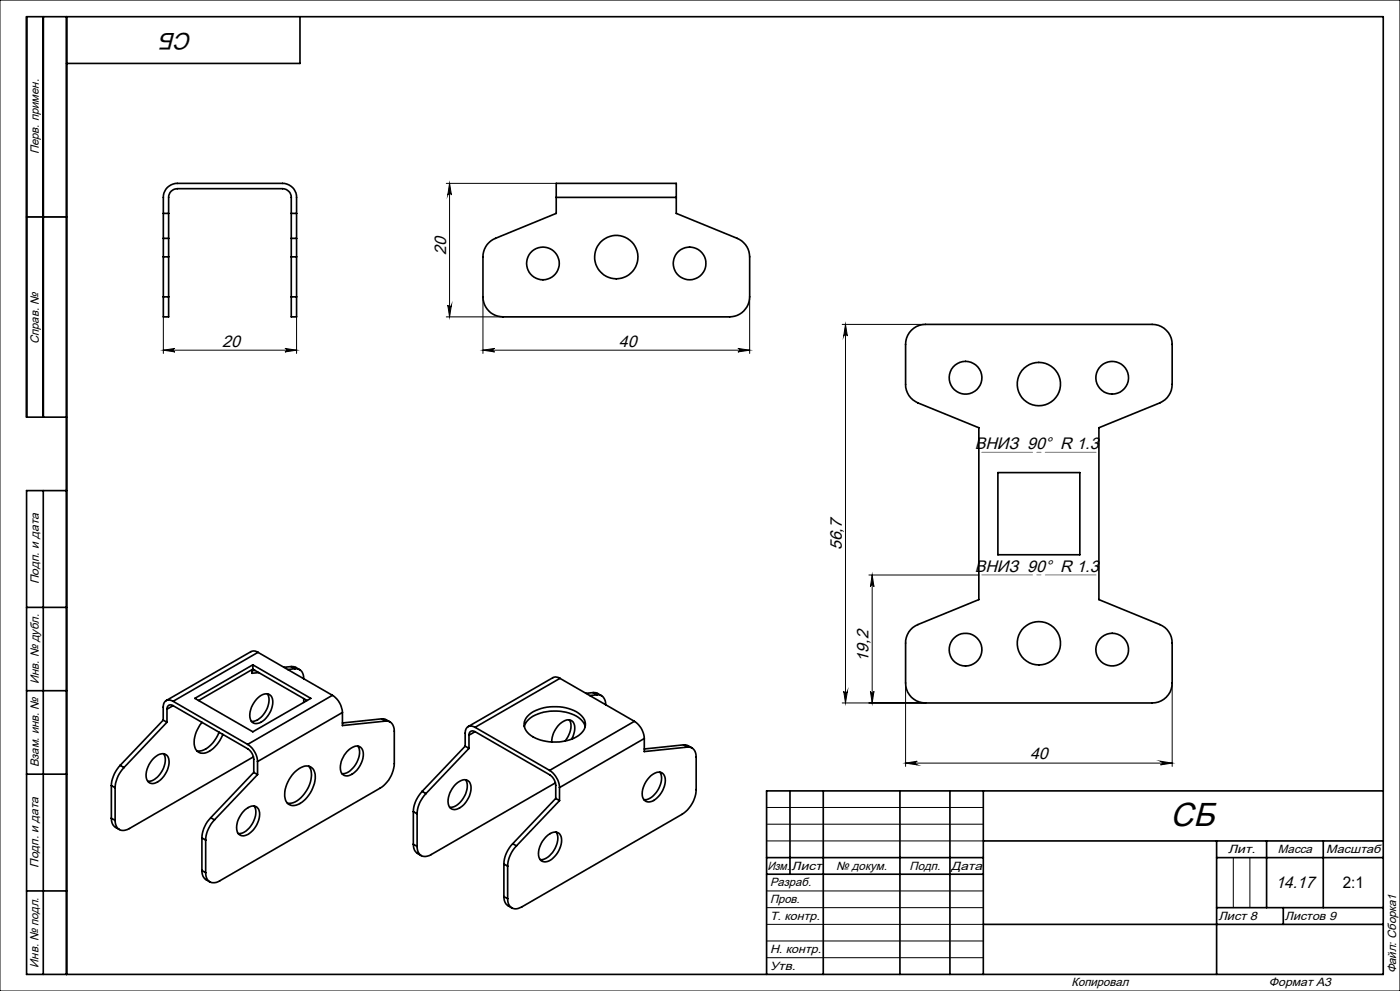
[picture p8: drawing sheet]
<svg xmlns="http://www.w3.org/2000/svg" width="420mm" height="297mm" viewBox="0 0 420 297" stroke-linecap="round" stroke-linejoin="round" font-family="sans-serif">
<g fill="none" stroke="#000" stroke-width=".3">
<path d="M0 0h420v297h-420zM133.9 55h33M134.9 55l.5 3.5a.55 .55 0 0 0-.5-.5 .55 .55 0 0 0-.6 .5zM134.9 55v40M8 65h12M49 95v10.9M89 95v10.9M133.9 95h17M134.3 91.4a.55 .55 0 0 0 .6 .6 .55 .55 0 0 0 .5-.6l-.5 3.6zM144.9 89v16.9M224.9 89v16.9M252.7 97.2h24.9"/>
<path d="M253.6 97.2v113.5M253.6 97.2l.6 3.5a.55 .55 0 0 0-.5-.5 .55 .55 0 0 0-.6 .5zM49 104.9h40M49 104.9l3.5-.5a.53 .53 0 0 0-.5 .5 .53 .53 0 0 0 .5 .6zM85.5 104.4l3.5 .5-3.5 .6a.53 .53 0 0 0 .5-.6 .53 .53 0 0 0-.5-.5zM144.9 104.9l3.5-.5a.53 .53 0 0 0-.5 .5 .53 .53 0 0 0 .5 .6zM144.9 104.9h80M221.4 104.4l3.5 .5-3.5 .6a.53 .53 0 0 0 .5-.6 .53 .53 0 0 0-.5-.5zM260.7 172.3h33M261.7 172.3v38.4M261.7 172.3l.5 3.5a.53 .53 0 0 0-.5-.5 .53 .53 0 0 0-.6 .5zM252.7 210.7h24.9"/>
<path d="M253.1 207.2a.55 .55 0 0 0 .6 .5 .55 .55 0 0 0 .5-.5l-.6 3.5zM261.1 207.2a.53 .53 0 0 0 .6 .5 .53 .53 0 0 0 .5-.5l-.5 3.5zM271.7 204.7v25M351.6 204.7v25M271.7 228.7l3.5-.6a.55 .55 0 0 0-.6 .6 .55 .55 0 0 0 .6 .5zM271.7 228.7h79.9M348.2 228.1l3.4 .6-3.4 .5a.55 .55 0 0 0 .5-.5 .55 .55 0 0 0-.5-.6zM230 242h65M230 247h65M230 252h65M370 257v15M375 257v15"/>
<path d="M230 267h65M230 272h65M230 277h65M230 282h65M230 287h65"/>
</g>
<g fill="none" stroke="#000" stroke-width=".5">
<path d="M13 5v120M20 5v287M90 5v14h-70M166.9 59.2v4.8l-18.3 7.4a5.9 5.9 0 0 0-3.7 5.6v12a6 6 0 0 0 6 6h68a6 6 0 0 0 6-6v-12a6 6 0 0 0-3.7-5.6l-18.3-7.4v-4.8M166.9 59.2v-4.2h36v4.2M166.9 59.2h36M8 65h12M49 71.4v5.6M49 71.4v-12.2a4.2 4.2 0 0 1 4.2-4.2h31.6a4.2 4.2 0 0 1 4.2 4.2v12.2M49 77h1.6M49 71.4h1.6M49 77v12"/>
<path d="M49 64h1.6M50.6 71.4v5.6M50.6 71.4v-12.2a2.59 2.59 0 0 1 2.6-2.7h31.6a2.65 2.65 0 0 1 2.6 2.7v12.2M50.6 77v12M87.4 71.4v5.6M87.4 77v12M87.4 77h1.6M87.4 71.4h1.6M87.4 64h1.6M89 71.4v5.6M89 77v12M49 89v6h1.6v-6"/>
<path d="M49 89h1.6M87.4 89v6h1.6v-6M87.4 89h1.6M273.4 99a5.8 5.8 0 0 1 4.3-1.8h68a6 6 0 0 1 5.9 6v12a6.1 6.1 0 0 1-3.7 5.6l-18.2 7.4v51.5l18.2 7.5a6 6 0 0 1 3.7 5.5v12a6 6 0 0 1-5.9 6h-68a5.9 5.9 0 0 1-6-6v-12a5.8 5.8 0 0 1 3.7-5.5l18.3-7.5v-51.5l-18.3-7.4a5.9 5.9 0 0 1-3.7-5.6v-12a5.9 5.9 0 0 1 1.7-4.2zM20 125h-12v-120h407v287h-407v-145h12M13 147v145M299.4 141.6h24.6v24.7h-24.6zM8 182h12M75.8 199.2v1.4M77.4 195.5l-.9-.4-1.2 .2-25.5 14.7M77.4 195.5l-25.5 14.7M77.4 195.5l22.3 12.9"/>
<path d="M87.3 199.8h1l1.6 .9M87.3 199.8l1.2 .6M87.3 199.8l-2.1 .2M8 207h12M49 215.8l1.1 .7M49 215.8l-12.9 13.6M50.1 212.5v4M50.1 216.5l-12.9 13.5M51.9 211.5l22.4 12.9a4 4 0 0 1 1.8 3.2v3.9M51.9 211.5a1.12 1.12 0 0 0-1.3-.1 1.12 1.12 0 0 0-.5 1.1M51.9 210.2a1.81 1.81 0 0 0-2.1-.2 1.81 1.81 0 0 0-.8 1.9v3.9M51.9 210.2l22.4 12.9"/>
<path d="M51.9 211.5l-1.8 1M58.5 209.3l17.3-10.1 17.4 10.1-17.4 10zM60.6 216.5a8.3 8.3 0 0 0-1.9 8.1 3 3 0 0 0 4.7 .2 10.5 10.5 0 0 0 3.5-4.7M65.7 219.4a8.2 8.2 0 0 1-6.2 5.7l-.4-.1M75.6 200.7v1.1l2-.2M75.8 200.6l16.3 9.3M75.8 200.6l-16.2 9.3M76.5 200.9l-.9 .1M77.4 209.1a2.75 2.75 0 0 1 3.9-.5 6.1 6.1 0 0 1-1.9 7.1 2.84 2.84 0 0 1-3.9 .5 6.1 6.1 0 0 1 1.9-7.1zM80.2 207.9a6.2 6.2 0 0 1-2 7.1l-1.4 1-1.4 .2M88.5 200.4a2.49 2.49 0 0 1 2.6 3M88.5 200.4l-2.2 .3"/>
<path d="M91.1 209.4v1.1M99.7 208.4a6.6 6.6 0 0 1 3 5.1M99.7 208.4l-25.4 14.7M102.7 213.5l-25.4 14.7M102.7 213.5v3.9l12.9-1.3M114.5 215.4a3.2 3.2 0 0 1 2.5 1M114.5 215.4l1.1 .7M114.5 215.4l-11.8 1.3M115.6 216.1a2.48 2.48 0 0 1 2.7 3v9.8a9.4 9.4 0 0 1-4.3 7.3l-48.1 27.8a2.57 2.57 0 0 1-3 .3 2.57 2.57 0 0 1-1.2-2.8M142.5 219.3l22.4 12.9a4 4 0 0 1 1.8 3.2v3.9M142.5 219.3a1.13 1.13 0 0 0-1.3-.1 1.13 1.13 0 0 0-.5 1.1M142.5 218a1.81 1.81 0 0 0-2.1-.2 1.81 1.81 0 0 0-.8 1.9v3.9"/>
<path d="M142.5 218l22.4 12.9M142.5 219.3l-1.8 1M157.3 217.7a6.4 6.4 0 0 1 4.9-4 13.7 13.7 0 0 1 11.9 1.8l.9 1 .6 1.2M158.2 214.7a12.8 12.8 0 0 1 12.4-2.3 6.2 6.2 0 0 1 5 4.4 5.2 5.2 0 0 1-4.2 4.7 13.8 13.8 0 0 1-12.7-1.5 3.5 3.5 0 0 1-.5-5.3zM168 203.3l-1.3-.4-.8 .2-25.5 14.7M168 203.3l-25.5 14.7M168 203.3l22.3 12.9M170.8 215.8a5.8 5.8 0 0 1-1.3 6.3M177.9 207.6h1l1.5 .9M177.9 207.6l1.2 .6M177.9 207.6l-2.1 .2M179.1 208.2a2.48 2.48 0 0 1 2.6 3"/>
<path d="M179.1 208.2l-2.2 .3M190.3 216.2a6.4 6.4 0 0 1 3 5.1M190.3 216.2l-25.4 14.7M8 232h12M33.4 235.4l1.1 .7M33.4 235.4v9.8M34.5 236.1v9.8M36.1 229.4a9.6 9.6 0 0 0-2.7 6M36.1 229.4l1.1 .6M37.2 230a9.4 9.4 0 0 0-2.7 6.1M45.8 227.5a3.3 3.3 0 0 1 4.1-1.3 4.3 4.3 0 0 1 0 5.3 5.2 5.2 0 0 1-4.5 3.3 2.64 2.64 0 0 1-1.4-3.7l.7-1.9zM49.1 225.9a6.2 6.2 0 0 1-2 7.1l-1.5 1-1.3 .2"/>
<path d="M74.3 223.1a6.7 6.7 0 0 1 3 5.1M76 226.8l-37.2 21.5a2.61 2.61 0 0 1-3 .3 2.61 2.61 0 0 1-1.3-2.7M76.1 231.5l1.2 .7M76.1 231.5l-12.9 13.6M77.3 228.2v4M77.3 232.2l-13 13.5M88.1 231.8a5.2 5.2 0 0 1 4.8-2.1 4 4 0 0 1 1.4 5.1 9.1 9.1 0 0 1-6 6.6 2.76 2.76 0 0 1-2.9-3.4 10.1 10.1 0 0 1 2.7-6.2zM92.6 229.6a6.3 6.3 0 0 1-.5 7 7 7 0 0 1-5.7 4.2l-.2-.1M104.1 225.2a3.4 3.4 0 0 1 4.1-1.3 4.3 4.3 0 0 1 0 5.3 5.2 5.2 0 0 1-4.5 3.3 2.33 2.33 0 0 1-1.6-3l.5-1.9zM107.4 223.6a6 6 0 0 1-2 7.1l-1.5 1-1.3 .2M126.6 237.2a9.6 9.6 0 0 0-2.6 6M126.6 237.2l1.2 .6"/>
<path d="M127.8 237.8a9.3 9.3 0 0 0-2.7 6.1M136.4 235.3a3.4 3.4 0 0 1 4.1-1.3 4.3 4.3 0 0 1 0 5.3 5.2 5.2 0 0 1-4.5 3.3 2.39 2.39 0 0 1-1.6-3l.5-1.9zM139.6 223.6l1.1 .7M139.6 223.6l-13 13.6M139.7 233.7a6.1 6.1 0 0 1-2 7.1l-1.5 1-1.3 .2M140.7 220.3v4M140.7 224.3l-12.9 13.5M164.9 230.9a6.7 6.7 0 0 1 3 5.1M166.6 234.6l-37.2 21.5a2.57 2.57 0 0 1-3 .3 2.57 2.57 0 0 1-1.3-2.7M166.7 239.3l1.2 .7M166.7 239.3l-12.9 13.6M167.9 236v4"/>
<path d="M167.9 240l-13 13.5M171.5 221.5a5.2 5.2 0 0 0 .4-5.1 2.39 2.39 0 0 0-3.4 .1 7.6 7.6 0 0 0-3 5.9M193.3 221.3l-25.4 14.7M193.3 221.3v3.9l12.9-1.3M195.2 232.6a2.71 2.71 0 0 1 3.8-.6 6 6 0 0 1-1.9 7.1 2.71 2.71 0 0 1-3.9 .6 5.8 5.8 0 0 1 1.5-6.6zM197.9 231.4a6.1 6.1 0 0 1-1.9 7.1l-1.5 1-1.3 .2M205.1 223.2a3.7 3.7 0 0 1 2.5 1M205.1 223.2l1.1 .7M205.1 223.2l-11.8 1.3M206.2 223.9a2.48 2.48 0 0 1 2.6 3v9.8a9.4 9.4 0 0 1-4.2 7.3l-48.1 27.8a2.59 2.59 0 0 1-3 .3 2.59 2.59 0 0 1-1.2-2.8M237 237v25M247 237v55"/>
<path d="M270 237v55M285 237v55M295 237v55M415 237h-185v55M33.4 245.2l.3 1.7a3.5 3.5 0 0 0 2.1 1.7M33.4 245.2l1.1 .7M60.6 251.1l1.1 .7M60.6 251.1v9.8M61.7 251.8v9.7M63.2 245.1a9.4 9.4 0 0 0-2.6 6M63.2 245.1l1.1 .6M64.3 245.7a9.6 9.6 0 0 0-2.6 6.1"/>
<path d="M73.4 242.7a2.71 2.71 0 0 1 3.9-.5 6 6 0 0 1-1.9 7.1 2.71 2.71 0 0 1-3.9 .6 6.1 6.1 0 0 1 1.9-7.2zM76.2 241.6a6 6 0 0 1-1.9 7l-1.5 1-1.3 .2M124 253l.3 1.7a3.7 3.7 0 0 0 2.1 1.7M124 243.2l1.1 .7M124 253l1.1 .7M124 243.2v9.8M125.1 243.9v9.8M151.2 258.9l1.1 .7M151.2 258.9v9.8M152.3 259.6v9.7M153.8 252.9a9.3 9.3 0 0 0-2.6 6M153.8 252.9l1.1 .6"/>
<path d="M154.9 253.5a9.6 9.6 0 0 0-2.6 6.1M163.6 251a3.4 3.4 0 0 1 4-1.3 4.4 4.4 0 0 1 0 5.2 4.8 4.8 0 0 1-4.9 3.3 3.5 3.5 0 0 1-.6-4.8zM166.8 249.4a6.1 6.1 0 0 1-1.9 7.1l-1.5 .9-1.3 .2M230 257h65M295 252h120M365 252v40M365 257h50M380 252v20M397 252v20M8 267h12M60.6 260.9l.3 1.7a3.4 3.4 0 0 0 2 1.7M60.6 260.9l1.1 .6"/>
<path d="M151.2 268.7l.3 1.7a3.4 3.4 0 0 0 2 1.7M151.2 268.7l1.1 .6M230 262h65M295 277h120M365 272h50M385 272v5"/>
<circle cx="162.9" cy="79" r="4.9"/>
<circle cx="184.9" cy="77.1" r="6.5"/>
<circle cx="206.9" cy="78.9" r="4.9"/>
<circle cx="289.7" cy="113.2" r="4.9"/>
<circle cx="311.7" cy="115.1" r="6.5"/>
<circle cx="333.7" cy="113.2" r="4.9"/>
<circle cx="289.7" cy="194.7" r="4.9"/>
<circle cx="311.7" cy="192.8" r="6.5"/>
<circle cx="333.7" cy="194.7" r="4.9"/>
</g>
<path d="M293.7 135.6h36M329.7 172.3h-36" fill="none" stroke="#808080" stroke-width=".3" stroke-dasharray="15.2 1.3 1.3 1.3" stroke-dashoffset="-.9"/>
<g fill="#000">
<path d="M134.3 91.4a.55 .55 0 0 0 .6 .6 .55 .55 0 0 0 .5-.6l-.5 3.6zM134.9 55l.5 3.5a.55 .55 0 0 0-.5-.5 .55 .55 0 0 0-.6 .5z"/>
<path d="M49 104.9l3.5-.5a.53 .53 0 0 0-.5 .5 .53 .53 0 0 0 .5 .6zM85.5 104.4l3.5 .5-3.5 .6a.53 .53 0 0 0 .5-.6 .53 .53 0 0 0-.5-.5zM271.7 228.7l3.5-.6a.55 .55 0 0 0-.6 .6 .55 .55 0 0 0 .6 .5zM348.2 228.1l3.4 .6-3.4 .5a.55 .55 0 0 0 .5-.5 .55 .55 0 0 0-.5-.6z"/>
<path d="M144.9 104.9l3.5-.5a.53 .53 0 0 0-.5 .5 .53 .53 0 0 0 .5 .6zM221.4 104.4l3.5 .5-3.5 .6a.53 .53 0 0 0 .5-.6 .53 .53 0 0 0-.5-.5z"/>
<path d="M253.1 207.2a.55 .55 0 0 0 .6 .5 .55 .55 0 0 0 .5-.5l-.6 3.5zM253.6 97.2l.6 3.5a.55 .55 0 0 0-.5-.5 .55 .55 0 0 0-.6 .5zM261.1 207.2a.53 .53 0 0 0 .6 .5 .53 .53 0 0 0 .5-.5l-.5 3.5zM261.7 172.3l.5 3.5a.53 .53 0 0 0-.5-.5 .53 .53 0 0 0-.6 .5z"/>
</g>
<text font-size="10" x="351.1" y="247.6">СБ</text>
<text font-size="7.1" x="57.8" y="9.8" transform="rotate(-180 57.8 9.8)">СБ</text>
<g font-size="5">
<text x="133.8" y="76.4" transform="rotate(-90 133.8 76.4)">20</text>
<text x="66.7" y="103.9">20</text>
<text x="185.7" y="103.9">40</text>
<text x="292.4" y="134.5">ВНИЗ 90° R 1.3</text>
<text x="252.6" y="164.9" transform="rotate(-90 252.6 164.9)">56,7</text>
<text x="292.4" y="171.3">ВНИЗ 90° R 1.3</text>
<text x="260.6" y="198.3" transform="rotate(-90 260.6 198.3)">19,2</text>
<text x="309" y="227.6">40</text>
<text x="382.7" y="266.1">14.17</text>
</g>
<text font-size="4.8" x="402.8" y="266.1">2:1</text>
<g font-size="3.6">
<text x="11.6" y="46.3" transform="rotate(-90 11.6 46.3)">Перв. примен.</text>
<text x="11.6" y="103.2" transform="rotate(-90 11.6 103.2)">Справ. №</text>
<text x="11.6" y="175.1" transform="rotate(-90 11.6 175.1)">Подп. и дата</text>
<text x="11.6" y="205" transform="rotate(-90 11.6 205)">Инв. № дубл.</text>
<text x="11.6" y="230" transform="rotate(-90 11.6 230)">Взам. инв. №</text>
<text x="368.4" y="255.6">Лит.</text>
<text x="383.4" y="255.6">Масса</text>
<text x="397.8" y="255.6">Масштаб</text>
<text x="11.6" y="260.1" transform="rotate(-90 11.6 260.1)">Подп. и дата</text>
<text x="230.2" y="260.6">Изм.</text>
<text x="237.5" y="260.6">Лист</text>
<text x="250.9" y="260.6">№ докум.</text>
<text x="272.9" y="260.6">Подп.</text>
<text x="285.4" y="260.6">Дата</text>
<text x="231" y="265.6">Разраб.</text>
<text x="231" y="275.6">Т. контр.</text>
<text x="231" y="270.6">Пров.</text>
<text x="365.5" y="275.6">Лист 8</text>
<text x="385.5" y="275.6">Листов 9</text>
<text x="231" y="285.6">Н. контр.</text>
<text x="11.6" y="290" transform="rotate(-90 11.6 290)">Инв. № подл.</text>
<text x="231" y="290.6">Утв.</text>
<text x="418.9" y="291.7" transform="rotate(-90 418.9 291.7)">Файл: Сборка1</text>
<text x="321.5" y="295.6">Копировал</text>
<text x="380.7" y="295.6">Формат А3</text>
</g>
</svg>
